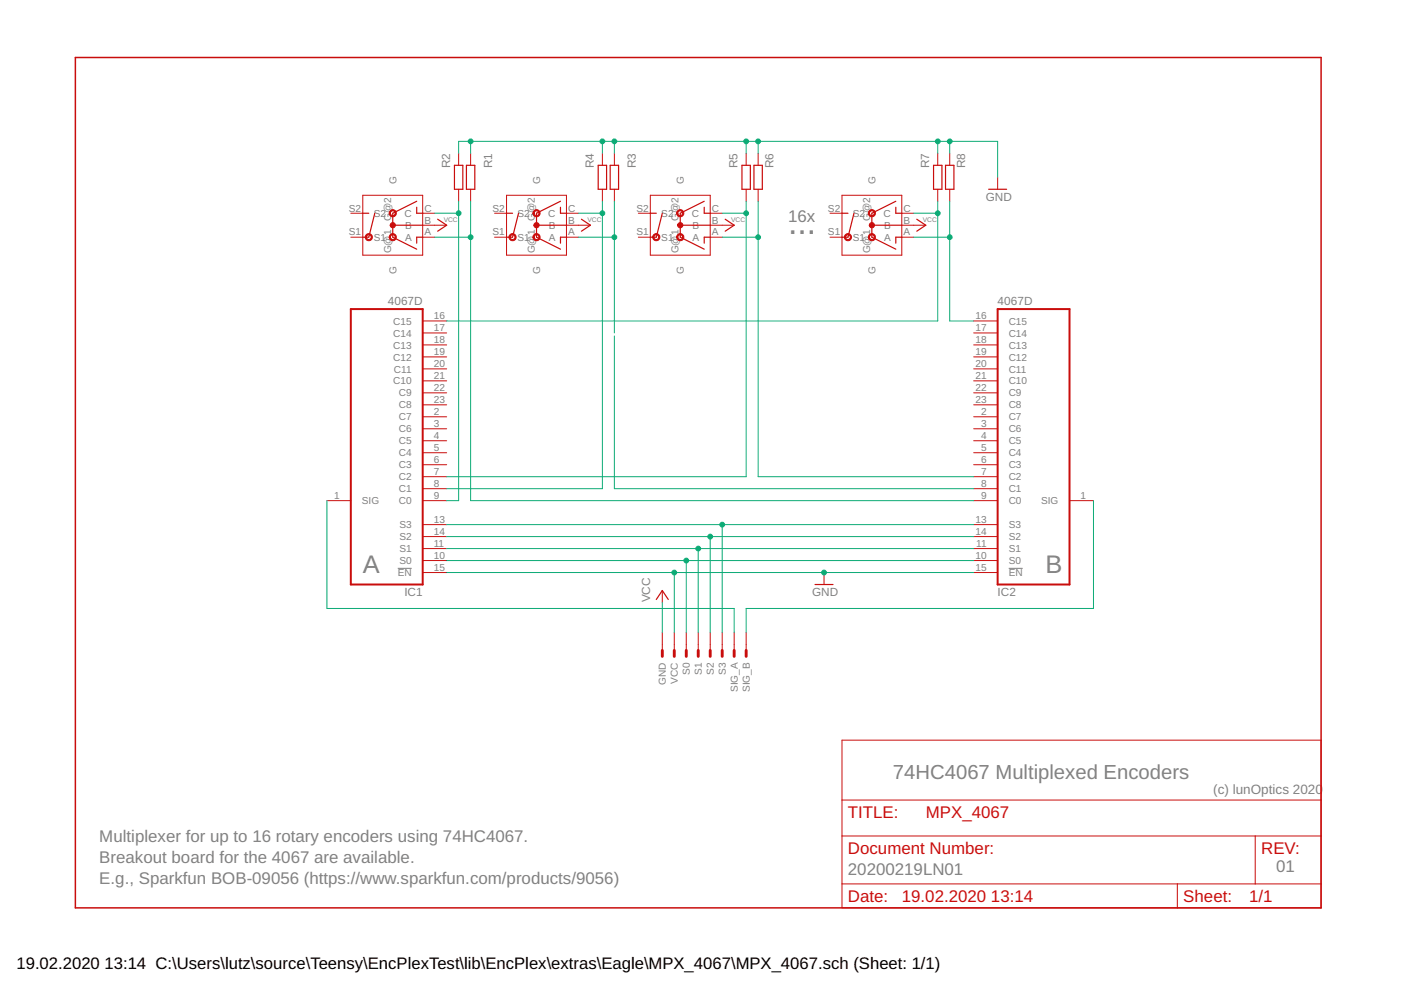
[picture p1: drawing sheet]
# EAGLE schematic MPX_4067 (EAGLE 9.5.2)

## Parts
EN1  ENCODER  [ENCODER]
EN2  ENCODER  [ENCODER]
EN3  ENCODER  [ENCODER]
EN4  ENCODER  [ENCODER]
IC1  4067D  [SO24W]
IC2  4067D  [SO24W]
R1  R-EU_0204/7  [0204/7]
R2  R-EU_0204/7  [0204/7]
R3  R-EU_0204/7  [0204/7]
R4  R-EU_0204/7  [0204/7]
R5  R-EU_0204/7  [0204/7]
R6  R-EU_0204/7  [0204/7]
R7  R-EU_0204/7  [0204/7]
R8  R-EU_0204/7  [0204/7]
X1  057-010-0  [057-010-0]

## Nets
GND: IC1.15(!EN) IC2.15(!EN) R1.1 R2.1 R3.1 R4.1 R5.1 R6.1 R7.1 R8.1 X1.2
N$1: IC1.10(S0) IC2.10(S0) X1.3
N$2: IC2.1(SIG) X1.8
N$3: EN1.C IC1.9(C0) R2.2
N$4: EN1.A IC2.9(C0) R1.2
N$5: EN2.C IC1.8(C1) R4.2
N$6: EN2.A R3.2
N$7: EN3.C IC1.7(C2) R5.2
N$8: EN3.A IC2.7(C2) R6.2
N$9: IC2.8(C1)
N$10: EN4.C IC1.16(C15) R7.2
N$11: EN4.A IC2.16(C15) R8.2
N$12: IC1.1(SIG) X1.7
N$13: IC1.11(S1) IC2.11(S1) X1.4
N$14: IC1.14(S2) IC2.14(S2) X1.5
N$15: IC1.13(S3) IC2.13(S3) X1.6
VCC: EN1.B EN2.B EN3.B EN4.B X1.1
Unconnected: EN1.G@1(G) EN1.G@2(G) EN1.S1 EN1.S2 EN2.G@1(G) EN2.G@2(G) EN2.S1 EN2.S2 EN3.G@1(G) EN3.G@2(G) EN3.S1 EN3.S2 EN4.G@1(G) EN4.G@2(G) EN4.S1 EN4.S2 IC1.2(C7) IC1.3(C6) IC1.4(C5) IC1.5(C4) IC1.6(C3) IC1.17(C14) IC1.18(C13) IC1.19(C12) IC1.20(C11) IC1.21(C10) IC1.22(C9) IC1.23(C8) IC2.2(C7) IC2.3(C6) IC2.4(C5) IC2.5(C4) IC2.6(C3) IC2.17(C14) IC2.18(C13) IC2.19(C12) IC2.20(C11) IC2.21(C10) IC2.22(C9) IC2.23(C8) X1.9 X1.10

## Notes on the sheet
- 16x
- ...
- A | B
- GND | VCC | S0 | S1 | S2 | S3 | SIG_A | SIG_B
- 74HC4067 Multiplexed Encoders
- (c) lunOptics 2020
- 20200219LN01 | 01
- Multiplexer for up to 16 rotary encoders using 74HC4067. 
  Breakout board for the 4067 are available.
  E.g., Sparkfun BOB-09056 (https://www.sparkfun.com/products/9056)

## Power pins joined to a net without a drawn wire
VDD: IC1.24(VDD) IC2.24(VDD)
VSS: IC1.12(VSS) IC2.12(VSS)
